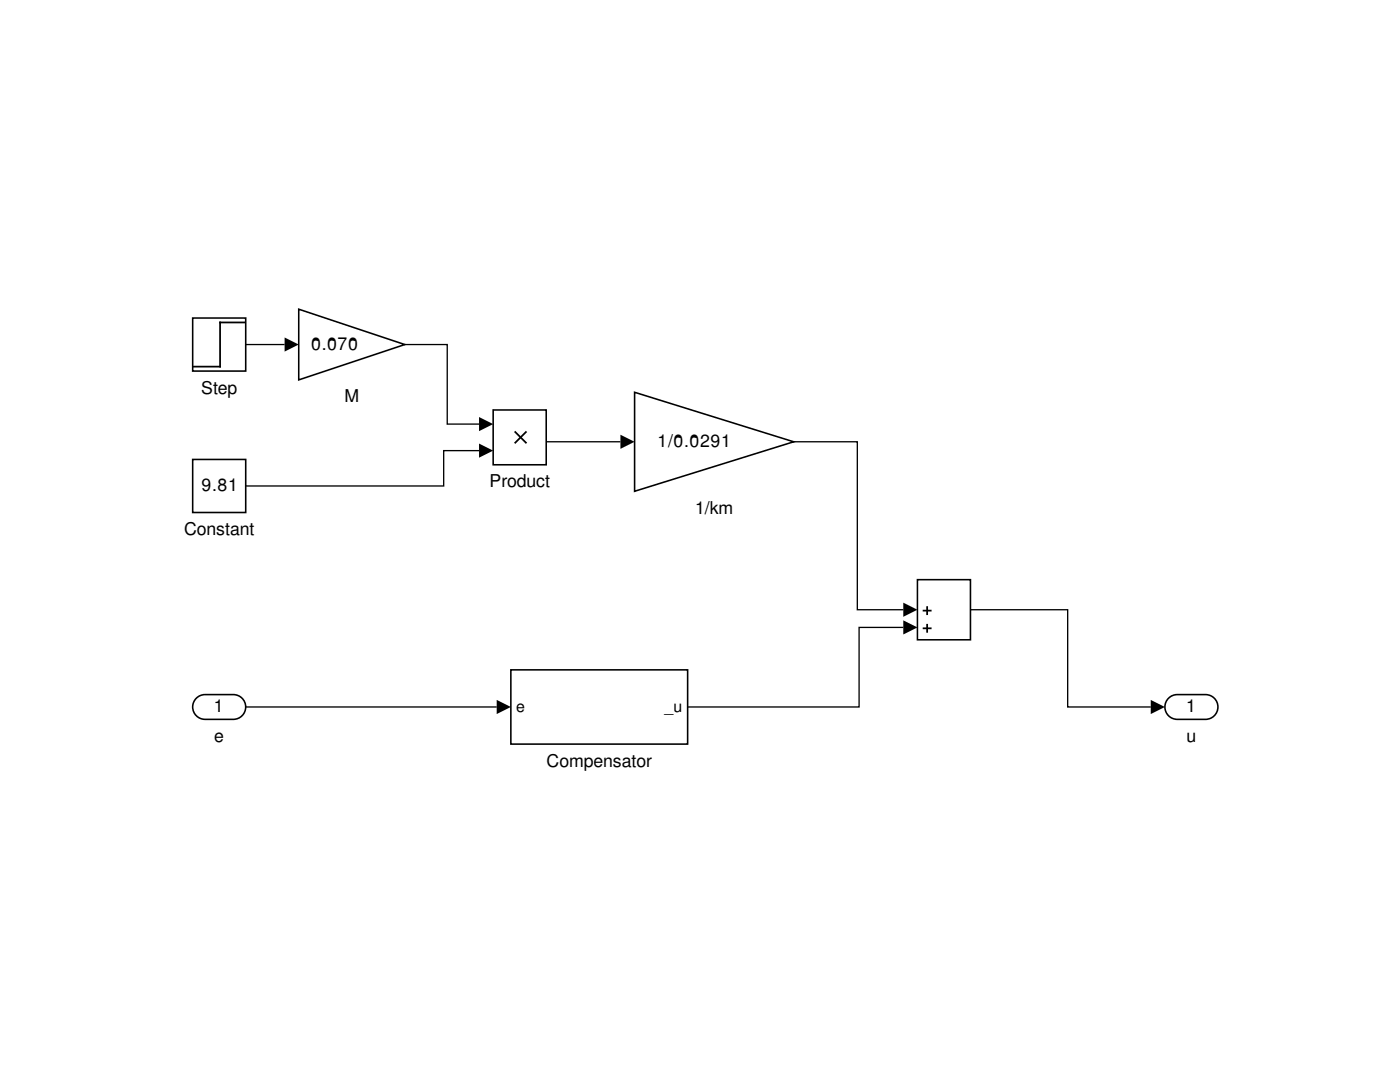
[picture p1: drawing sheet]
<svg xmlns="http://www.w3.org/2000/svg" width="279mm" height="216mm" viewBox="0 0 279 216" stroke-linecap="round" stroke-linejoin="round" font-family="sans-serif">
<path d="M39 139.5a2.46 2.46 0 0 1 1.9-.9h5.7a2.47 2.47 0 0 1 2.4 2.5 2.47 2.47 0 0 1-2.4 2.4h-5.7a2.47 2.47 0 0 1-2.2-1.4 2.47 2.47 0 0 1 .3-2.6z" fill="none" stroke="#000" stroke-width=".31"/>
<path d="M98.4 81.8h10.6v10.9h-10.6z" fill-rule="evenodd" fill="#fff"/>
<path d="M102.8 86.2l2.2 2.1M105 86.2l-2.2 2.1" fill="none" stroke="#000" stroke-width=".35"/>
<path d="M98.4 81.8h10.6v10.9h-10.6z" fill="none" stroke="#000" stroke-width=".31"/>
<path d="M38.5 91.7h10.5v10.6h-10.5z" fill-rule="evenodd" fill="#fff"/>
<path d="M38.5 91.7h10.5v10.6h-10.5z" fill="none" stroke="#000" stroke-width=".31"/>
<path d="M59.6 61.7l21.2 7-21.2 7.1z" fill="#fff"/>
<path d="M59.6 61.7l21.2 7-21.2 7.1z" fill="none" stroke="#000" stroke-width=".31"/>
<path d="M126.6 78.3l31.8 9.9-31.8 9.8z" fill="#fff"/>
<path d="M126.6 78.3l31.8 9.9-31.8 9.8z" fill="none" stroke="#000" stroke-width=".31"/>
<path d="M102 133.7h35.2v14.8h-35.2z" fill-rule="evenodd" fill="#fff"/>
<path d="M102 133.7h35.2v14.8h-35.2z" fill="none" stroke="#000" stroke-width=".31"/>
<path d="M183.1 115.7h10.6v12h-10.6z" fill="#fff"/>
<path d="M184.3 121.8h1.4M184.3 125.4h1.4M185 121.1v1.4M185 124.7v1.4" fill="none" stroke="#000" stroke-width=".35"/>
<path d="M183.1 115.7h10.6v12h-10.6z" fill="none" stroke="#000" stroke-width=".31"/>
<path d="M233 139.5a2.46 2.46 0 0 1 1.9-.9h5.7a2.47 2.47 0 0 1 2.5 2.5 2.47 2.47 0 0 1-2.5 2.4h-5.7a2.47 2.47 0 0 1-2.2-1.4 2.47 2.47 0 0 1 .3-2.6z" fill="#fff"/>
<path d="M233 139.5a2.46 2.46 0 0 1 1.9-.9h5.7a2.47 2.47 0 0 1 2.5 2.5 2.47 2.47 0 0 1-2.5 2.4h-5.7a2.47 2.47 0 0 1-2.2-1.4 2.47 2.47 0 0 1 .3-2.6z" fill="none" stroke="#000" stroke-width=".31"/>
<path d="M38.5 63.5h10.5v10.5h-10.5z" fill-rule="evenodd" fill="#fff"/>
<path d="M48.9 64.3h-5v8.9h-5.3" fill="none" stroke="#000" stroke-width=".35"/>
<path d="M38.5 63.5h10.5v10.5h-10.5z" fill="none" stroke="#000" stroke-width=".31"/>
<path d="M56.8 67.3l2.8 1.4-2.8 1.5zM95.6 88.5l2.8 1.4-2.8 1.4zM95.6 83.2l2.8 1.4-2.8 1.4zM123.8 86.7l2.8 1.5-2.8 1.4zM180.3 120.3l2.8 1.4-2.8 1.4zM180.3 123.8l2.8 1.4-2.8 1.4zM99.1 139.7l2.9 1.4-2.9 1.4zM229.7 139.7l2.8 1.4-2.8 1.4z" fill="#000"/>
<path d="M49 68.7h7.8M80.8 68.7h8.5v15.9h6.3M95.6 89.9h-7.1v7.1h-39.5M109 88.2h14.8M158.4 88.2h12.7v33.5h9.2M180.3 125.2h-8.9v15.9h-34.2M193.7 121.7h19.4v19.4h16.6M49 141.1h50.1" fill="none" stroke="#000" stroke-width=".26"/>
<g font-size="3.5">
<text x="62.1" y="69.8">0.070</text>
<text x="40.1" y="78.5">Step</text>
<text x="68.7" y="80.3">M</text>
<text x="131.2" y="89.2">1/0.0291</text>
<text x="40.2" y="98">9.81</text>
<text x="97.7" y="97.2">Product</text>
<text x="36.7" y="106.8">Constant</text>
<text x="138.7" y="102.5">1/km</text>
<text x="42.7" y="142.1">1</text>
<text x="236.7" y="142.1">1</text>
<text x="42.8" y="148">e</text>
<text x="236.8" y="148">u</text>
<text x="109.1" y="153">Compensator</text>
</g>
<g font-size="3.2">
<text x="103" y="142.1">e</text>
<text x="132.6" y="142.1">_u</text>
</g>
</svg>
